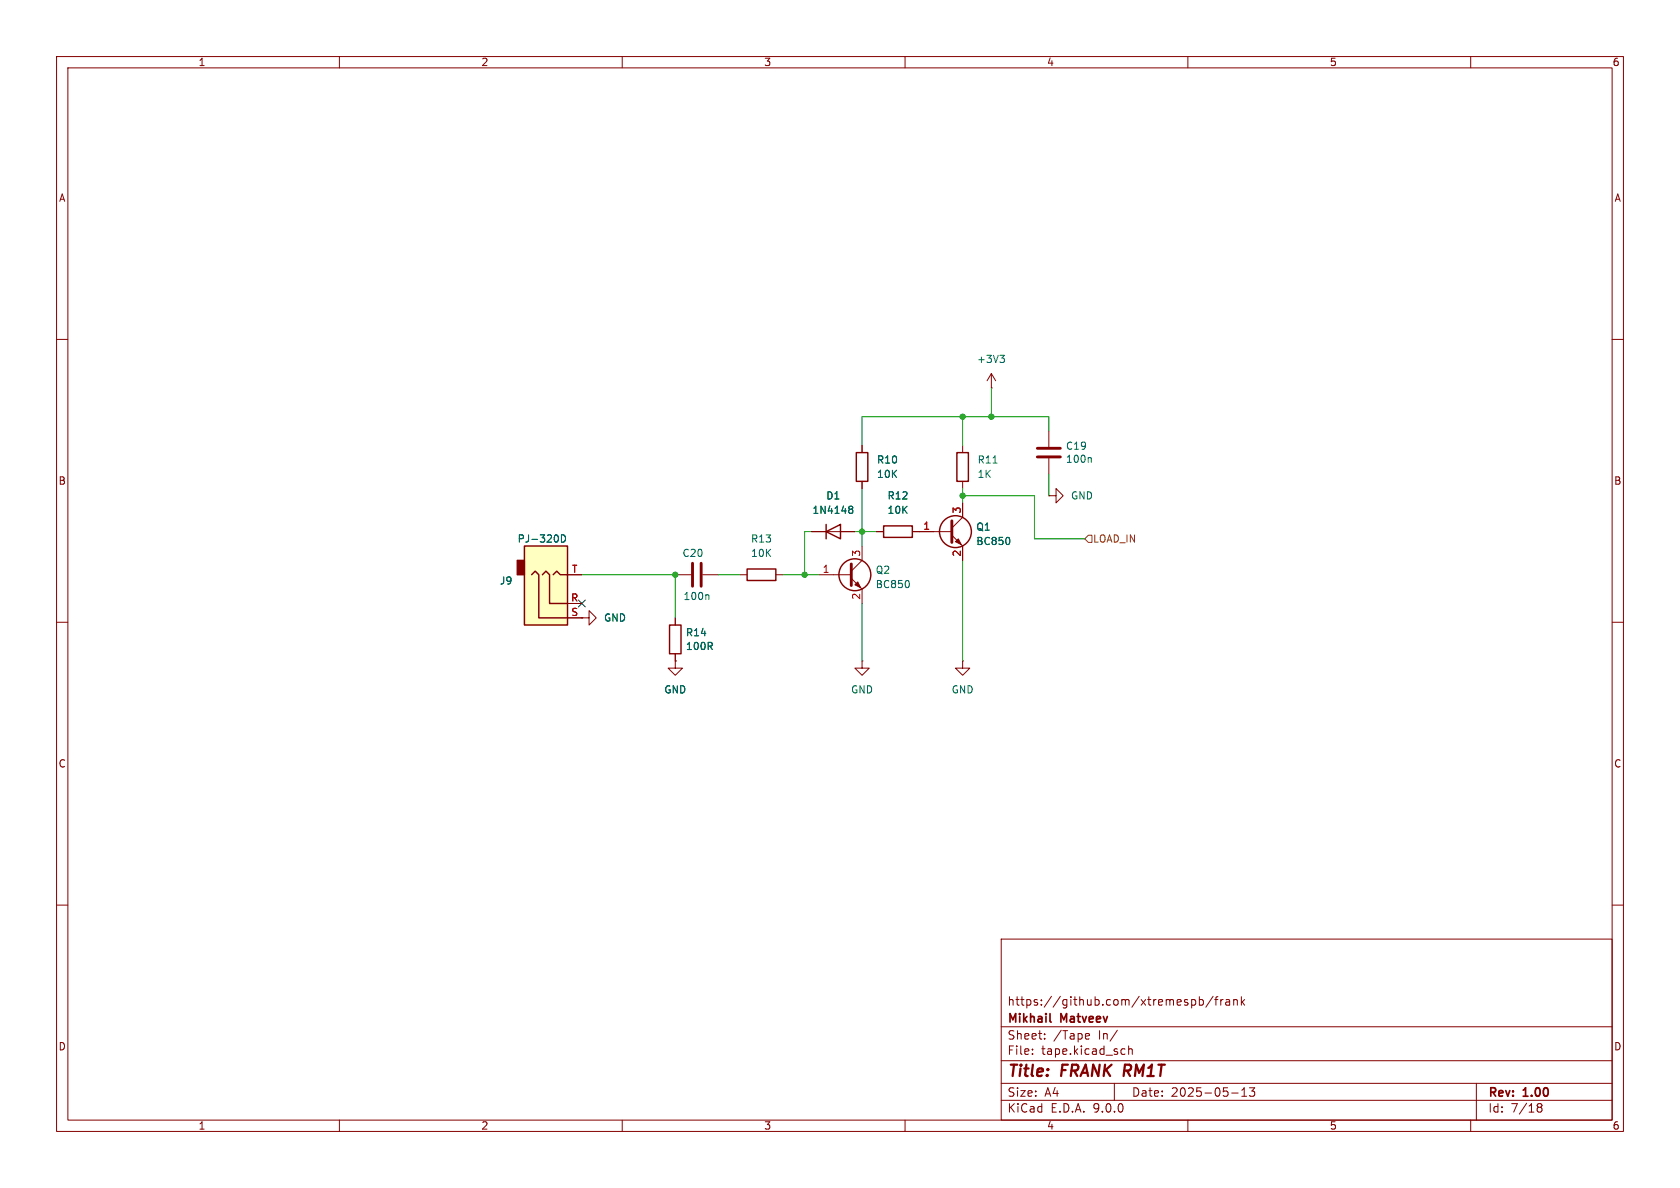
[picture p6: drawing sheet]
<svg xmlns="http://www.w3.org/2000/svg" width="297mm" height="210mm" viewBox="0 0 297 210" stroke-linecap="round" stroke-linejoin="round" font-family="sans-serif">
<g fill="none" stroke="#840000" stroke-width=".18">
<path d="M10 10h277v190h-277zM12 12h273v186h-273zM60 10v2M110 10v2M160 10v2M210 10v2M260 10v2M10 60h2M152.4 78.7v1.3M170.2 78.7v1.3M175.3 68.6h.1M175.3 66l-.8 1.3"/>
<path d="M175.3 66l.7 1.3M175.3 66v2.6M185.4 76.2v2.8M285 60h2M152.4 85.1v1.3M154.9 94h1.3M161.3 94h7M168.3 94.6l1.9 1.9v2.6M170.2 88.9v2.5l-1.9 1.9M170.2 85.1v1.3M185.4 87.6h1.3v-1.2l1.3 1.2-1.3 1.3v-1.3M185.4 87.6h.1"/>
<path d="M185.4 81v2.8M10 110h2M102.9 109.2h1.2v-1.2l1.3 1.2-1.3 1.3v-1.3M102.9 109.2h.1M152.4 116.8v1.3h1.3l-1.3 1.3-1.3-1.3h1.3M152.4 116.8h.1M170.2 116.8v1.3h1.2l-1.2 1.3-1.3-1.3h1.3M170.2 116.8h.1M285 110h2M10 160h2M177 166h108v32h-108zM210.7 176.8l.4-.1 .3 .3v.4l-.2 .2h-.5"/>
<path d="M212 176.8l.5-.1 .2 .3v.4l-.1 .2h-.6M212 176.2v1.5M214.5 176.1l-1.3 2M214.7 176.7h.6M215.3 176.2l-.3 .2v1.3M215.8 176.7v1M216.2 176.7l-.2 .1-.2 .2M216.7 176.8h.6l.1 .9M217.4 177.1h-.5a.29 .29 0 0 0-.2 .3 .29 .29 0 0 0 .2 .3l.5-.1M218.1 176.8l.2-.1 .4 .1v.9M218.1 176.7v1M219.5 176.2v1.5"/>
<path d="M219.6 177.1l.4 .6M220 176.7l-.5 .6M285 160h2M60 198v2M110 198v2M160 198v2M177 194.5h108M177 191.5h108M177 187.5h108M177 181.5h108M182.5 186.3v.1M182.5 185.5v.1"/>
<path d="M184.7 183.6v.1M184.7 182.8v.1M192.1 182.7l.4 .1 .1 .3-.7 .1M192.5 183.6l-.4 .1M197 191.5v3M197.5 182.1l-1.3 2M198.5 185.4l.4 .1M198.9 186.3l-.4 .1M199.5 185.5l.2-.1 .4 .1 .1 .9M199.5 184.9v1.5M210 198v2M217.7 193.2h1.2"/>
<path d="M219.5 193.8h.9M219.5 192.7l.5-.4v1.5M220.9 192.3h.9l-.5 .6 .4 .1v.7l-.2 .1h-.4l-.2-.1M260 198v2M261 191.5v6.5M271.7 195.5l.3 .2M271.7 195.4l.3-.3 .5 .1 .1 .3-.3 .2M272 195.7h.3M272 195.7l-.3 .3M272.3 195.7l.3 .3-.1 .5-.5 .1-.3-.3"/>
</g>
<path d="M185.6 180.5l.2 .2" fill="none" stroke="#840000" stroke-width=".3"/>
<g fill="none" stroke="#840000" stroke-width=".25">
<path d="M151.4 80h2v5.1h-2zM156.2 93h5.1v2h-5.1zM169.2 80h2v5.1h-2z"/>
<circle cx="168.9" cy="94" r="2.82"/>
</g>
<path d="M183.4 79.2h4.1M168.3 92.1v3.8M183.4 80.8h4.1" fill="none" stroke="#840000" stroke-width=".51"/>
<path d="M168.9 95.8l.5-.5 .5 1z" fill="#840000" stroke="#840000" stroke-width=".18"/>
<path d="M176.8 62.8h.8l-.5 .5M177.3 63.3l.3 .2v.3l-.3 .3M175.6 81.9h.7M178.4 95.1l.1 .4-.1 .6M192.7 80.9l.2 .2v.6" fill="none" stroke="#006464" stroke-width=".18"/>
<path d="M92.7 96.5h7.6v14h-7.6z" fill="#ffffc2"/>
<path d="M91.4 99.1h1.3v2.5h-1.3z" fill="#840000" stroke="#840000" stroke-width=".25"/>
<g fill="none" stroke="#840000" stroke-width=".25">
<path d="M92.7 96.5h7.6v14h-7.6zM146 94l2.6-1.3v2.6zM146 92.7v2.6M94 101.6l.6-.6 .6 .6v7.6h5.1M95.9 101.6l.6-.6 .7 .6v5.1h3.1M97.8 101.6l.6-.6 .7 .6h1.2M118.4 110.5h2v5.1h-2zM132.1 100.6h5.1v2h-5.1z"/>
<circle cx="151.1" cy="101.6" r="2.82"/>
</g>
<g fill="none" stroke="#840000" stroke-width=".18">
<path d="M152.4 78.7v1.3M143.5 94h7.6M152.4 96.5v2.6l-1.9 1.9M152.4 85.1v1.3M154.9 94h1.3M161.3 94h3.8M170.2 88.9v2.5M170.2 96.5v2.6M100.3 109.2h2.6M100.3 106.7h2.6M100.3 101.6h2.6M102.9 109.2h.1"/>
<path d="M119.4 116.8v1.3h1.2l-1.2 1.3-1.3-1.3h1.3M119.4 116.8h.1M119.4 101.6h2.8M119.4 109.2v1.3M119.4 115.6v1.2M124.2 101.6h2.8M130.8 101.6h1.3M137.2 101.6h1.2M144.8 101.6h5.7M150.5 102.2l1.9 1.9v2.6"/>
</g>
<path d="M99.3 94.6a.64 .64 0 0 1 .7 .6 .64 .64 0 0 1-.7 .6zM150.2 90h.1M150.2 89.5h.3l.2 .1 .1 .2-.3 .2M150.3 90h.2M150.3 90l-.1 .1M150.5 90l.3 .3-.1 .3-.2 .1h-.3M178.4 95.1l.1 .4-.1 .6M125.1 105.1l.2 .2v.7M160.6 102.7l.1 .4-.1 .7" fill="none" stroke="#006464" stroke-width=".18"/>
<path d="M122.4 99.6v4M124 99.6v4M150.5 99.7v3.8" fill="none" stroke="#840000" stroke-width=".51"/>
<path d="M151.1 103.4l.5-.5 .5 1z" fill="#840000" stroke="#840000" stroke-width=".18"/>
<path d="M192.4 94.6h.6v1.3h-.6l-.6-.6z" fill="none" stroke="#725600" stroke-width=".18"/>
<g fill="none" stroke="#009600" stroke-width=".18">
<path d="M170.2 73.7v5M175.3 68.6v5.1M185.4 76.2v-2.5h-33v5M143.5 94h-1.3v7.6M151.1 94h3.8M152.4 86.4v10.1M170.2 86.4v2.5M170.2 99.1v17.7M170.2 87.6h12.7v7.7h8.9M185.4 83.8v3.8M102.9 101.6h16.5v7.6M127 101.6h3.8"/>
<path d="M138.4 101.6h6.4M152.4 106.7v10.1"/>
</g>
<path d="M102.3 106.1l1.2 1.2M103.5 106.1l-1.2 1.2" fill="none" stroke="#000084" stroke-width=".18"/>
<g fill="#009600" stroke="#009600" stroke-width=".18">
<circle cx="152.4" cy="94" r=".46"/>
<circle cx="175.3" cy="73.7" r=".46"/>
<circle cx="170.2" cy="87.6" r=".46"/>
<circle cx="170.2" cy="73.7" r=".46"/>
<circle cx="142.2" cy="101.6" r=".46"/>
<circle cx="119.4" cy="101.6" r=".46"/>
</g>
<g font-size="2.8" fill="#840000">
<text x="178" y="190.9">Title:</text>
<text x="187.7" y="190.9">FRANK RM1T</text>
</g>
<g font-size="2.1" fill="#840000">
<text x="178" y="178">https://github.com/xtremespb/frank</text>
<text x="178" y="184">Sheet:</text>
<text x="178" y="181.2">Mikhail</text>
<text x="186.2" y="184">/Tape</text>
<text x="187.6" y="181.2">Matveev</text>
<text x="194.2" y="184">In/</text>
<text x="178" y="186.7">File:</text>
<text x="184.1" y="186.7">tape.kicad_sch</text>
<text x="178" y="196.9">KiCad</text>
<text x="178" y="194.1">Size:</text>
<text x="184.7" y="194.1">A4</text>
<text x="185.7" y="196.9">E.D.A.</text>
<text x="193.3" y="196.9">9.0.0</text>
<text x="200" y="194.1">Date:</text>
<text x="207" y="194.1">2025-05-13</text>
<text x="263" y="194.3">Rev:</text>
<text x="263" y="196.9">Id:</text>
<text x="267.1" y="196.9">7/18</text>
<text x="269.4" y="194.3">1.00</text>
</g>
<g font-size="1.8" fill="#840000">
<text x="35" y="11.9">1</text>
<text x="85" y="11.9">2</text>
<text x="135" y="11.9">3</text>
<text x="185" y="11.9">4</text>
<text x="235" y="11.9">5</text>
<text x="285" y="11.9">6</text>
<text x="10.3" y="35.9">A</text>
<text x="285.3" y="35.9">A</text>
<text x="10.3" y="85.9">B</text>
<text x="285.3" y="85.9">B</text>
<text x="10.3" y="135.9">C</text>
<text x="285.3" y="135.9">C</text>
<text x="10.3" y="185.9">D</text>
<text x="285.3" y="185.9">D</text>
<text x="35" y="199.9">1</text>
<text x="85" y="199.9">2</text>
<text x="135" y="199.9">3</text>
<text x="185" y="199.9">4</text>
<text x="235" y="199.9">5</text>
<text x="285" y="199.9">6</text>
</g>
<g font-size="1.8" fill="#006464">
<text x="172.6" y="64.4">+3V3</text>
<text x="154.9" y="82.1">R10</text>
<text x="172.7" y="82.1">R11</text>
<text x="188.4" y="82">100n</text>
<text x="188.4" y="79.7">C19</text>
<text x="146" y="88.5">D1</text>
<text x="154.9" y="84.7">10K</text>
<text x="156.8" y="88.5">R12</text>
<text x="172.7" y="84.7">1K</text>
<text x="189.2" y="88.5">GND</text>
<text x="143.5" y="91">1N4148</text>
<text x="156.8" y="91">10K</text>
<text x="172.5" y="94">Q1</text>
<text x="91.4" y="96.1">PJ-320D</text>
<text x="120.6" y="98.7">C20</text>
<text x="132.7" y="96.1">R13</text>
<text x="132.7" y="98.7">10K</text>
<text x="154.7" y="101.6">Q2</text>
<text x="172.5" y="96.5">BC850</text>
<text x="88.3" y="103.5">J9</text>
<text x="120.7" y="106.3">100n</text>
<text x="154.7" y="104.2">BC850</text>
<text x="106.7" y="110.1">GND</text>
<text x="121.2" y="112.7">R14</text>
<text x="121.2" y="115.1">100R</text>
<text x="117.3" y="122.8">GND</text>
<text x="150.4" y="122.8">GND</text>
<text x="168.1" y="122.8">GND</text>
</g>
<g font-size="1.8" fill="#a90000">
<text x="163.1" y="93.7">1</text>
<text x="169.9" y="90.9" transform="rotate(-90 169.9 90.9)">3</text>
<text x="101" y="101.3">T</text>
<text x="145.3" y="101.3">1</text>
<text x="152.1" y="98.5" transform="rotate(-90 152.1 98.5)">3</text>
<text x="169.9" y="98.5" transform="rotate(-90 169.9 98.5)">2</text>
<text x="100.9" y="106.4">R</text>
<text x="152.1" y="106.1" transform="rotate(-90 152.1 106.1)">2</text>
<text x="100.9" y="109">S</text>
</g>
<text font-size="1.8" fill="#725600" x="193.1" y="96.1">LOAD_IN</text>
</svg>
